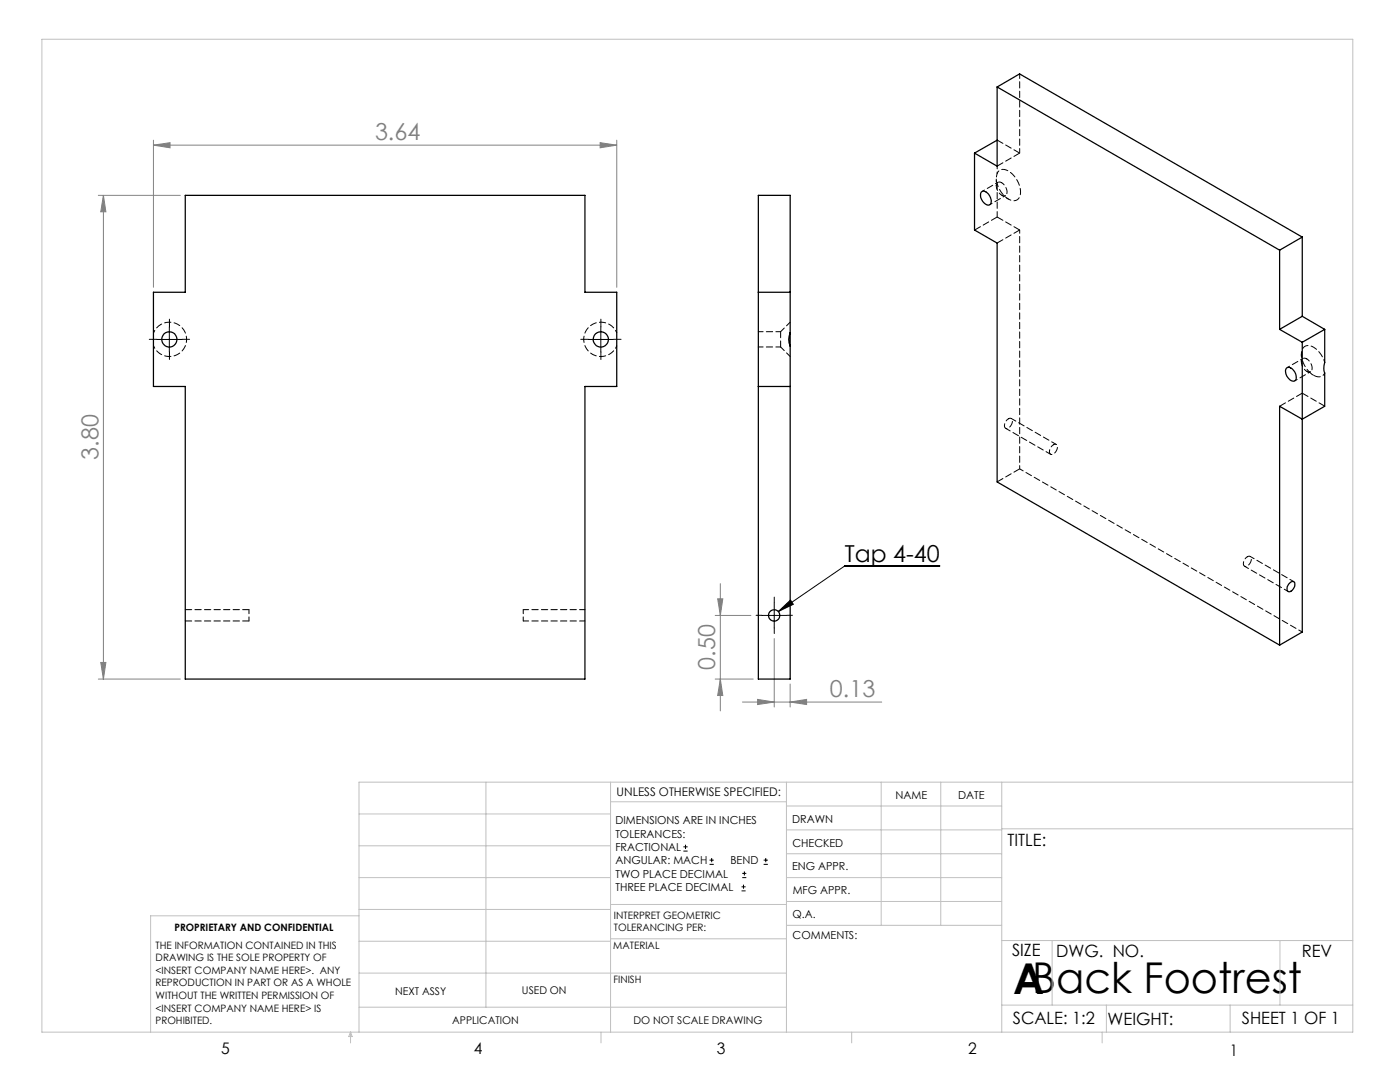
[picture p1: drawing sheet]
<svg xmlns="http://www.w3.org/2000/svg" width="279mm" height="216mm" viewBox="0 0 279 216" stroke-linecap="round" stroke-linejoin="round" font-family="sans-serif">
<g fill="none" stroke="#000" stroke-width=".2">
<path d="M31.3 67.7h5M33.8 65.2v5M117.4 67.7h5M119.9 65.2v5M187.5 112.9h-18.9l-13.3 9.1M152 122.8h5M154.5 120.3v5M155.3 122l2.5-2.3 .5 .9zM136.4 169.8h.8M136.4 169h.8M136.8 168.6v.8M141.6 172.5h.9"/>
<path d="M141.6 171.6h.9M142 171.2v.8M148 177.8h.8M148 177h.8M148.1 175.1h.8M148.1 174.3h.8M148.4 176.5v.8M148.6 173.9v.8M152.4 172.5h.8M152.4 171.6h.8M152.8 171.2v.8"/>
</g>
<g fill="none" stroke="#808080" stroke-width=".2">
<path d="M19.6 39h16.4M20.6 39v96.5M20.6 39l.5 3.3h-1zM30.6 29l3.3-.5v1zM30.6 28v29.3M30.6 29h92.5M119.8 28.5l3.3 .5-3.3 .5zM123.1 28v29.3M143.2 119.5h1.1l-.5 3.3zM143.8 116.5v25.4M19.6 135.5h16.4M20.1 132.2h1l-.5 3.3z"/>
<path d="M142.7 135.5h7.6M142.7 122.8h7.2M143.8 135.5l.5 3.3h-1.1zM151.2 139.6l3.3 .5-3.3 .5zM154.5 127.4v13.7M157.7 136.5v4.6M148.2 140.1h27.8M157.7 140.1l3.3-.5v1z"/>
</g>
<path d="M31.3 67.7h-1.5M33.8 65.2v-1.5M33.8 70.2v1.5M36.3 67.7h1.5M117.4 67.7h-1.5M119.9 65.2v-1.5M119.9 70.2v1.5M122.4 67.7h1.5M152 122.8h-1.1M154.5 120.3v-1.2M154.5 125.3v1.1M157 122.8h1.2" fill="none" stroke="#000" stroke-width=".2" stroke-dasharray="15.2 1.3 1.3 1.3"/>
<g fill="none" stroke="#c0c0c0" stroke-width=".2">
<path d="M8.4 7.8h261.6v198.2h-261.6zM97 156.1v44.9M121.8 156.1v49.9M121.8 160h35.2M157 156.1v49.9M175.9 156.1v28.5M187.7 156.1v28.5M199.9 156.1v49.9M270 156.1h-198.4v49.9M71.6 175.1h50.2M71.6 168.8h50.2M71.6 162.4h50.2"/>
<path d="M157 170.4h42.9M157 165.6h42.9M157 160.8h42.9M157 175.1h42.9M157 179.9h42.9M199.9 165.4h70.1M71.6 194.2h85.4M71.6 187.8h50.2M71.6 181.5h50.2M71.6 182.7h-41.5v23.3M121.8 187.3h35.2M121.8 180.5h35.2"/>
<path d="M157 184.6h42.9M199.9 187.7h70.1M210 187.7v12.9M255.4 187.7v12.9M70 206v2.1M70 206l.3 .8h-.7zM71.6 201h85.4M119.9 206v2.1M170 206v2.1M199.9 200.6h70.1M220 206v2.1M220.8 200.6v5.4"/>
<path d="M245.5 200.6v5.4"/>
</g>
<path d="M155.3 122l2.5-2.3 .5 .9z" fill="#000"/>
<g fill="#808080">
<path d="M157.7 140.1l3.3-.5v1zM151.2 139.6l3.3 .5-3.3 .5z"/>
<path d="M119.8 28.5l3.3 .5-3.3 .5zM30.6 29l3.3-.5v1z"/>
<path d="M143.8 135.5l.5 3.3h-1.1zM143.2 119.5h1.1l-.5 3.3z"/>
<path d="M20.6 39l.5 3.3h-1zM20.1 132.2h1l-.5 3.3z"/>
</g>
<g fill="none" stroke="#000" stroke-width=".25">
<path d="M199 17.4v15.8l-4.5-2.6M199 17.4l56.4 32.5M199 17.4l4.5-2.7 56.4 32.6M37 39h79.7v19.3h6.4v18.8h-6.4v58.4h-79.7v-58.4h-6.4v-18.8h6.4zM194.5 30.6v15.3l4.5 2.6v47.7l56.4 32.5M195.8 38.3a.97 .97 0 0 1 1.5 .4l.5 1.1a.79 .79 0 0 1-.3 1.1 .79 .79 0 0 1-1.1-.4l-.6-1-.1-.7zM199 28l-4.5 2.6M151.3 58.3h6.4M255.4 49.9v15.8M259.9 47.3v15.8M259.9 47.3l-4.5 2.6M151.3 77.1h6.4"/>
<path d="M157.7 66.4a3.2 3.2 0 0 0 0 2.6M157.7 66.4v2.6M157.7 66.4v-27.4h-6.4v96.5h6.4v-66.5M255.4 65.7l4.5 2.6M256.7 73.5a1.34 1.34 0 0 1 1.9 1l.1 .4a.79 .79 0 0 1-.4 1.1 .79 .79 0 0 1-1.1-.4l-.6-1-.1-.6zM259.9 68.3v57.8l-4.5 2.6M259.9 63.1l-4.5 2.6M259.9 63.1l4.5 2.6M264.4 65.7v6.6a3.2 3.2 0 0 0 0 2.1v6.7l-4.5 2.5-4.5-2.5v47.6M264.4 65.7l-4.5 2.6M257.2 116.5l.2-.2a.54 .54 0 0 1 .7-.2 .54 .54 0 0 1 .3 .6 1.21 1.21 0 0 1-1.4 1.3l-.1-.6z"/>
<circle cx="33.8" cy="67.7" r="1.51"/>
<circle cx="119.9" cy="67.7" r="1.51"/>
<circle cx="154.5" cy="122.8" r="1.13"/>
</g>
<path d="M199 34.6a3.2 3.2 0 0 0 0 2.1M49.7 123.9v-2.3M104.4 123.9v-2.3M259.9 126.1l-56.4-32.5" fill="none" stroke="#000" stroke-width=".2" stroke-dasharray="1.3 .6" stroke-dashoffset=".5"/>
<g fill="none" stroke="#000" stroke-width=".2" stroke-dasharray="1.3 .6" stroke-dashoffset=".7">
<path d="M198.8 35.7v1.4M199 33.1v1.5M199 36.7a4.4 4.4 0 0 0 3.4 3.4 1.74 1.74 0 0 0 1.2-2.5 4.8 4.8 0 0 0-3.2-3.8 1.25 1.25 0 0 0-1.4 .8M199.1 36.4l-3.1 1.8M197.5 40.8l3.2-1.8M30.6 69a3.4 3.4 0 0 0 5.3 1.4 3.4 3.4 0 0 0 0-5.4 3.4 3.4 0 0 0-5.3 1.4M123.1 66.4a3.4 3.4 0 0 0-5.3-1.4 3.4 3.4 0 0 0 0 5.4 3.4 3.4 0 0 0 5.3-1.4M258.4 76l3.2-1.8M260 71.5l-3.1 1.8M264.4 72.3a4.4 4.4 0 0 0-3.4-3.4 1.74 1.74 0 0 0-1.2 2.5 4.8 4.8 0 0 0 3.2 3.8 1.25 1.25 0 0 0 1.4-.8M201.3 83.6a.58 .58 0 0 1 .7 .1 .58 .58 0 0 1 0 .7l-.5 .8a.6 .6 0 0 1-.9 .2 .6 .6 0 0 1-.1-.9l.3-.5 .5-.4M210.2 88.7a.58 .58 0 0 1 .8 .2 .58 .58 0 0 1 0 .7l-.5 .8a.6 .6 0 0 1-.9 .2 .6 .6 0 0 1-.1-.9l.3-.6 .4-.4"/>
<path d="M248.9 111.1a.58 .58 0 0 1 .8 .1 .58 .58 0 0 1 0 .8l-.5 .8a.6 .6 0 0 1-.9 .1 .6 .6 0 0 1-.1-.9l.3-.5 .4-.4"/>
</g>
<path d="M37 123.9h12.7M49.7 121.6h-12.7" fill="none" stroke="#000" stroke-width=".2" stroke-dasharray="1.3 .6"/>
<path d="M199 36.7v6.6M155.8 69.2l1.9 1.9M157.7 64.3l-1.9 1.9M200.7 85.5l9 5.1M210.8 88.7l-9-5.2M104.4 123.9h12.3M116.7 121.6h-12.3" fill="none" stroke="#000" stroke-width=".2" stroke-dasharray="1.3 .6" stroke-dashoffset=".2"/>
<path d="M155.8 66.2v3" fill="none" stroke="#000" stroke-width=".2" stroke-dasharray="1.3 .6" stroke-dashoffset=".1"/>
<path d="M151.3 69.2h4.5M155.8 66.2h-4.5" fill="none" stroke="#000" stroke-width=".2" stroke-dasharray="1.3 .6" stroke-dashoffset=".3"/>
<path d="M199.9 36.5a1.95 1.95 0 0 1 .8 2.5 1.5 1.5 0 0 1-1.8-1.3l-.1-.4a.7 .7 0 0 1 .2-.8 .7 .7 0 0 1 .9 0M260.8 71.6a1.95 1.95 0 0 1 .8 2.5 1.5 1.5 0 0 1-1.8-1.3l-.1-.3a.7 .7 0 0 1 .2-.9 .7 .7 0 0 1 .9 0M203.5 93.6v-47.7" fill="none" stroke="#000" stroke-width=".2" stroke-dasharray="1.3 .6" stroke-dashoffset=".6"/>
<path d="M199 28l4.5 2.5M203.5 30.5l-4.5 2.6M199 43.3l-4.5 2.6M203.5 45.9l-4.5-2.6M203.5 45.9l-4.5 2.6M259.9 78.5l4.5 2.5M259.9 78.5l-4.5 2.5M203.5 93.6l-4.5 2.5" fill="none" stroke="#000" stroke-width=".2" stroke-dasharray="1.3 .6" stroke-dashoffset="-.1"/>
<path d="M203.5 30.5v-15.8M248.4 113l8.7 5M258.2 116.1l-8.7-5.1" fill="none" stroke="#000" stroke-width=".2" stroke-dasharray="1.3 .6" stroke-dashoffset=".4"/>
<path d="M199.9 38.9l1.4 .8M259.7 70.7v1.5M260.8 74.1l1.3 .8" fill="none" stroke="#000" stroke-width=".2" stroke-dasharray="1.3 .6" stroke-dashoffset=".8"/>
<text font-size="8.5" x="202.2" y="198.3">ABack Footrest</text>
<g font-size="4.7" fill="#808080">
<text x="74.8" y="27.9">3.64</text>
<text x="19.6" y="91.7" transform="rotate(-90 19.6 91.7)">3.80</text>
<text x="142.8" y="133.7" transform="rotate(-90 142.8 133.7)">0.50</text>
<text x="165.6" y="139.1">0.13</text>
</g>
<text font-size="4.7" x="168.6" y="112.2">Tap 4-40</text>
<g font-size="3.4">
<text x="201.1" y="168.8">TITLE:</text>
<text x="202" y="190.8">SIZE</text>
<text x="210.8" y="190.9">DWG. NO.</text>
<text x="259.8" y="191">REV</text>
<text x="202.1" y="204.4">SCALE: 1:2</text>
<text x="221" y="204.5">WEIGHT:</text>
<text x="247.8" y="204.4">SHEET 1 OF 1</text>
</g>
<g font-size="3.2">
<text x="44.2" y="210.4">5</text>
<text x="94.6" y="210.3">4</text>
<text x="143.1" y="210.4">3</text>
<text x="193.2" y="210.3">2</text>
<text x="245.4" y="210.6">1</text>
</g>
<text font-size="2.4" x="123.1" y="158.9">UNLESS OTHERWISE SPECIFIED:</text>
<g font-size="2.2">
<text x="178.7" y="159.4">NAME</text>
<text x="191.2" y="159.4">DATE</text>
<text x="122.8" y="164.5">DIMENSIONS ARE IN INCHES</text>
<text x="122.8" y="167.1">TOLERANCES:</text>
<text x="158.1" y="164.2">DRAWN</text>
<text x="122.8" y="169.8">FRACTIONAL</text>
<text x="122.8" y="172.5">ANGULAR: MACH</text>
<text x="145.8" y="172.5">BEND</text>
<text x="158.1" y="173.7">ENG APPR.</text>
<text x="158.2" y="169.1">CHECKED</text>
<text x="122.8" y="175.1">TWO PLACE DECIMAL</text>
<text x="122.8" y="177.8">THREE PLACE DECIMAL</text>
<text x="158.2" y="178.4">MFG APPR.</text>
<text x="158.2" y="183.2">Q.A.</text>
<text x="158.2" y="187.4">COMMENTS:</text>
</g>
<g font-size="2.1">
<text x="78.8" y="198.5">NEXT ASSY</text>
<text x="104.2" y="198.4">USED ON</text>
<text x="90.2" y="204.3">APPLICATION</text>
<text x="126.4" y="204.3">DO NOT SCALE DRAWING</text>
</g>
<g font-size="2">
<text x="34.8" y="185.7">PROPRIETARY AND CONFIDENTIAL</text>
<text x="122.5" y="183.3">INTERPRET GEOMETRIC</text>
<text x="122.5" y="185.9">TOLERANCING PER:</text>
<text x="31.1" y="189.3">THE INFORMATION CONTAINED IN THIS</text>
<text x="31.1" y="191.8">DRAWING IS THE SOLE PROPERTY OF</text>
<text x="122.4" y="189.4">MATERIAL</text>
<text x="31.1" y="194.3">&lt;INSERT COMPANY NAME HERE&gt;. ANY</text>
<text x="31.1" y="196.8">REPRODUCTION IN PART OR AS A WHOLE</text>
<text x="122.4" y="196.2">FINISH</text>
<text x="31.1" y="199.4">WITHOUT THE WRITTEN PERMISSION OF</text>
<text x="31.1" y="201.9">&lt;INSERT COMPANY NAME HERE&gt; IS</text>
<text x="31.1" y="204.4">PROHIBITED.</text>
</g>
</svg>
